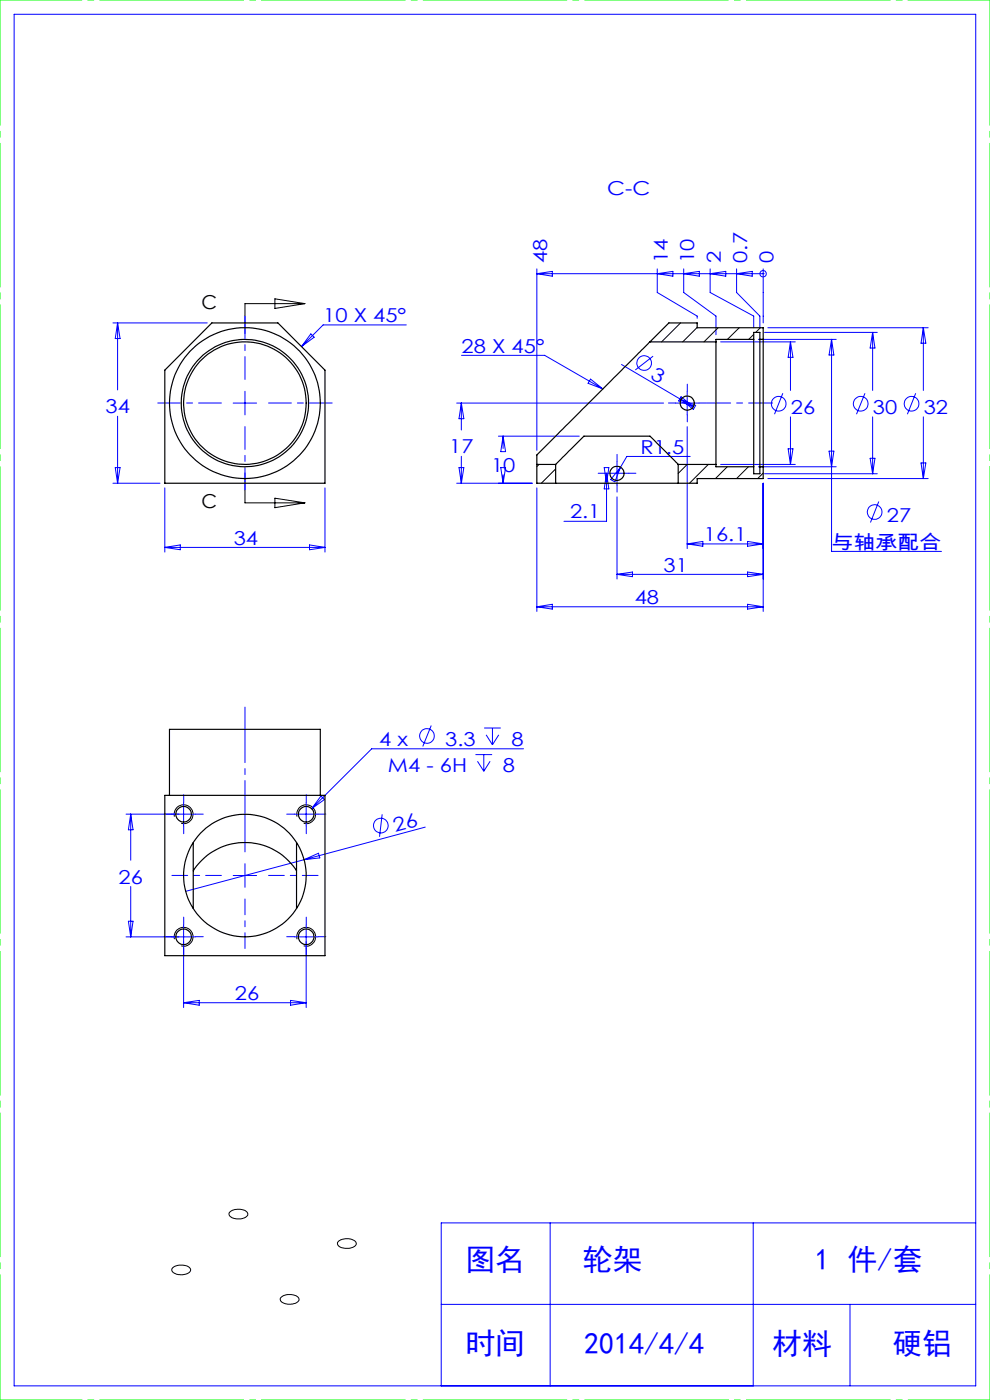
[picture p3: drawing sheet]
<svg xmlns="http://www.w3.org/2000/svg" width="210mm" height="297mm" viewBox="0 0 210 297" stroke-linecap="round" stroke-linejoin="round" font-family="sans-serif">
<g fill="none" stroke="#00f" stroke-width=".21">
<path d="M3 3h204v291h-204zM113.9 58.1h48M113.9 57v38.5M113.9 58.1l3.3-.5v1zM139.4 57v5.1l8.5 5v.4M139.4 58.1l3.3-.5v1zM145 57v5.1l6.9 5v3.9M145 58.1l3.3-.5v1zM150.6 57v5.1l9.3 5v2.4M150.6 58.1l3.4-.5v1zM156.2 57v5.1l5 5v2.4M156.2 58.1l3.4-.5v1z"/>
<path d="M161.9 58.1h.1M161.9 57v11.5M24 68.5h20M24.9 68.5v14.2M24.9 68.5l.6 3.3h-1.1zM65.9 70.8l.7 .7-2.6 2zM86.2 68.9h-17.7l-4.5 4.6M97.9 75.4h17.6l12.4 7.1M131.8 77.3l12.7 7.5M138.5 75.6l-3.7 2.9M152.9 72.5h15.8M160.9 72h16.5"/>
<path d="M162.2 70.5h23.9M162.9 69.5h34M167.7 72.5v10.3M167.7 72.5l.5 3.3h-1zM176.4 72v45h23.3M176.4 72l.5 3.3h-1zM185.1 70.5v12.3M185.1 70.5l.5 3.3h-1zM195.9 69.5v13.3M195.9 69.5l.5 3.3h-1zM24.4 99.2h1.1l-.6 3.3zM24.9 88.3v14.2"/>
<path d="M49.5 85.5h4.9M52 83v5M96.9 85.5h43.9M97.4 99.2h1l-.5 3.3zM97.9 85.5v5.7M97.9 96.8v5.7M97.9 85.5l.5 3.3h-1zM105.7 92.5h17.2M106.2 99.2h1l-.5 3.3zM106.7 92.5v2.6M106.7 92.5l.5 3.3h-1zM125.3 80.4l2.6 2.1-3.2-1.2z"/>
<path d="M128.2 99.2h1l-.5 3.3zM130.9 97.9v5M131.6 99.1l-1.2 3.1-.9-.5zM143.3 85.5h5M144.5 84.8l2.6 1.5M144.5 84.2l2.6 2.1-3.1-1.2zM144.5 84.8l3.1 1.2-.5 .9zM145.8 90.5v25.9M145.8 83v5M146.4 96.8h-13.4l-2.1 3.6M152.9 98.5h15.8M160.9 99h16.5"/>
<path d="M166.1 83.4l-1.8 4.5M167.2 95.2h1l-.5 3.3zM167.7 88.4v10.1M175.9 95.7h1l-.5 3.3zM183.5 83.4l-1.8 4.5M184.6 97.2h1l-.5 3.3zM185.1 88.4v12.1M194.2 83.4l-1.7 4.5M195.4 98.2h1l-.5 3.3zM195.9 88.4v13.1M24 102.5h9.9M35 103.5v13.6"/>
<path d="M35 116.1h33.9M35 116.1l3.2-.5v1zM65.7 115.6l3.2 .5-3.2 .5zM68.9 103.5v13.6M96.9 102.5h16M106.7 100.7v1.8M113.9 103.5v26.2M128.4 100.4h5M128.7 100.4v10.2h-9.1M128.7 100.4l.5 3.3h-1zM130.9 105.4v17.4M145.8 115.4h16.1"/>
<path d="M145.8 115.4l3.3-.5v1zM158.6 114.9l3.3 .5-3.3 .5zM161.9 102.5v27.2M162.2 100.5h23.9M162.9 101.5h34M186.4 106.4l-1.8 4.4M113.9 128.7l3.3-.5v1zM113.9 128.7h48M130.9 121.8h31M130.9 121.8l3.3-.4v.9zM158.6 128.2l3.3 .5-3.3 .5zM158.6 121.4l3.3 .4-3.3 .5z"/>
<path d="M91.5 153.9l-1.8 4.5M102.7 154.4h3.5M103.1 155.9l1.4 2.1M104.5 154.4v3.6M105.8 155.9l-1.3 2.1M111.1 158.9h-32.3l-12.7 12.7M26.7 172.7h14.8M27.7 172.7v9.8M27.7 172.7l.5 3.3h-1zM38.9 170.2v5M62.4 172.7h5.1M64.9 170.2v5"/>
<path d="M68.1 168.9l.7 .7-2.7 2zM81.1 172.8l-.6 4.7M90.2 175.5l-25.7 6.9M100.9 160.1h3.5M101.3 161.5l1.3 2.1M102.6 160.1v3.5M104 161.5l-1.4 2.1M26.7 198.8h14.8M27.2 195.4h1l-.5 3.4zM27.7 188.1v10.7M38.9 196.2v17.5M49.5 185.7h4.9"/>
<path d="M52 183.2v5M62.4 198.8h5.1M64.5 182.4l-25.1 6.7M64.5 182.4l3.1-1.4 .2 1zM64.9 196.2v17.5M38.9 212.7h26M38.9 212.7l3.4-.5v1.1zM61.6 212.2l3.3 .5-3.3 .6zM116.7 259.4v34.6M159.8 259.4v34.6M207 259.4h-113.4v34.6M93.6 276.7h113.4"/>
<path d="M180.3 276.7v17.3"/>
<circle cx="161.9" cy="58.1" r=".68"/>
<circle cx="136.6" cy="77" r="1.56"/>
<circle cx="165.2" cy="85.7" r="1.56"/>
<circle cx="182.6" cy="85.7" r="1.56"/>
<circle cx="193.3" cy="85.7" r="1.56"/>
<circle cx="185.5" cy="108.6" r="1.56"/>
<circle cx="90.6" cy="156.1" r="1.55"/>
<circle cx="80.8" cy="175.1" r="1.55"/>
</g>
<g fill="none" stroke="#000" stroke-width=".21">
<path d="M58.3 63.4l6.4 1-6.4 1zM64.7 64.4h-12.7v6.4M144.4 68.5l-4.1 4M147.9 69.5l-3.1 3M152.3 69.5l-3 3M156.8 69.5l-2.5 2.5M159.9 70.9l-1.1 1.1M161.3 69.5l-1 1M114.3 98.5l-.4 .5M117.9 99.5l-3.1 3M145.8 98.5l-1.9 1.9M150.2 98.5l-3.9 4"/>
<path d="M154.3 99l-2.5 2.5M158.7 99l-2.5 2.5M52 100.3v6.4h12.7M58.3 105.7l6.4 1-6.4 1zM161.9 100.4l-1.2 1.1M37 173.2a2 2 0 0 1 1.8-2.5 2 2 0 0 1 2.1 2.2 2 2 0 0 1-2.5 1.8M63 173.2a2 2 0 0 1 1.8-2.5 2 2 0 0 1 2.1 2.2 2 2 0 0 1-2.5 1.8M37 199.2a2 2 0 0 1 1.8-2.5 2 2 0 0 1 2.1 2.2 2 2 0 0 1-2.5 1.8M63 199.2a2 2 0 0 1 1.8-2.5 2 2 0 0 1 2.1 2.2 2 2 0 0 1-2.5 1.8M48.7 257.2a2.93 2.93 0 0 1 3.8 .1 1.03 1.03 0 0 1-1.1 1.2 2.43 2.43 0 0 1-2.8-.9zM36.6 269a2.99 2.99 0 0 1 3.8 .1 .99 .99 0 0 1-1.1 1.2 2.36 2.36 0 0 1-2.9-.8zM59.5 275.3a2.93 2.93 0 0 1 3.9 .1 .99 .99 0 0 1-1.1 1.2 2.36 2.36 0 0 1-2.9-.9z"/>
<path d="M71.8 263.4a2.93 2.93 0 0 1 3.7 .1 1 1 0 0 1-1.1 1.3 2.54 2.54 0 0 1-2.8-.8v-.3z"/>
</g>
<path d="M47 85.5h-13.5M52 80.5v-13.5M52 90.5v13.5M57 85.5h13.5" fill="none" stroke="#00f" stroke-width=".21" stroke-dasharray="30.5 1.3 1.3 1.3" stroke-dashoffset="25.6"/>
<g fill="none" stroke="#00f" stroke-width=".21" stroke-dasharray="30.5 1.3 1.3 1.3">
<path d="M130.9 97.9v-1.5M143.3 85.5h-1.5M145.8 83v-1.5M145.8 88v1.5M148.3 85.5h1.5M128.4 100.4h-1.5M130.9 102.9v1.5M133.4 100.4h1.5M36.5 172.7h-1.7M39 170.2v-1.6M39 175.2v1.7M41.5 172.7h1.6"/>
<path d="M62.5 172.7h-1.7M65 170.2v-1.6M65 175.2v1.7M67.5 172.7h1.6M36.5 198.7h-1.7M39 196.2v-1.6M41.5 198.7h1.6M62.5 198.7h-1.7M65 196.2v-1.6M67.5 198.7h1.6M39 201.2v1.7M65 201.2v1.7"/>
</g>
<path d="M149.9 85.5h14" fill="none" stroke="#00f" stroke-width=".21" stroke-dasharray="30.5 1.3 1.3 1.3" stroke-dashoffset="25.4"/>
<path d="M0 0h210M0 297h210" fill="none" stroke="#0f0" stroke-width=".21" stroke-dasharray="30.5 1.3 1.3 1.3" stroke-dashoffset="13.1"/>
<path d="M210 0v297M0 297v-297" fill="none" stroke="#0f0" stroke-width=".21" stroke-dasharray="30.5 1.3 1.3 1.3" stroke-dashoffset="3.9"/>
<path d="M52 180.7v-30.7" fill="none" stroke="#00f" stroke-width=".21" stroke-dasharray="30.5 1.3 1.3 1.3" stroke-dashoffset="15.4"/>
<path d="M47 185.7h-10.5M52 190.7v10.5M57 185.7h10.5" fill="none" stroke="#00f" stroke-width=".21" stroke-dasharray="30.5 1.3 1.3 1.3" stroke-dashoffset="27.1"/>
<g fill="none" stroke="#000" stroke-width=".25">
<path d="M44.9 68.5h14l10 10v24h-33.9v-24zM137.9 72.5l-24 24v2M137.9 72.5h14M151.9 72.5v26M159.9 72v27M159.9 72h-8v.5M159.9 72v-1.5h1.3v1.5M161.2 72v27M161.2 72h.7M161.9 72v27M161.9 72v-2.5h-14v-1h-6l-4 4M113.9 98.5v4h4"/>
<path d="M113.9 98.5h4M117.9 98.5l6-6h14l6 6M117.9 98.5v4M143.9 98.5h8M143.9 98.5v4M151.9 98.5v.5h8M159.9 99v1.5h1.3v-1.5M161.2 99h.7M161.9 99v2.5h-14v1h-4M117.9 102.5h26M35 168.7h33.9v34h-33.9zM35.9 168.7v-14h32v14"/>
<path d="M41 178.7v14M62.9 178.7v14M41 184.7a13 13 0 0 1 21.9 0"/>
<circle cx="51.9" cy="85.5" r="13.5"/>
<circle cx="51.9" cy="85.5" r="16"/>
<circle cx="51.9" cy="85.5" r="13"/>
<circle cx="145.8" cy="85.5" r="1.49"/>
<circle cx="130.9" cy="100.4" r="1.5"/>
<circle cx="39" cy="172.7" r="1.65"/>
<circle cx="65" cy="172.7" r="1.65"/>
<circle cx="39" cy="198.7" r="1.65"/>
<circle cx="51.9" cy="185.7" r="13"/>
<circle cx="65" cy="198.7" r="1.65"/>
</g>
<g font-size="6.3" fill="#00f">
<text x="98.7" y="269.5">图名</text>
<text x="123.6" y="269.5">轮架</text>
<text x="172.8" y="269.5">1 件/套</text>
<text x="98.7" y="287.3">时间</text>
<text x="123.9" y="287.3">2014/4/4</text>
<text x="163.8" y="287.3">材料</text>
<text x="189.3" y="287.3">硬铝</text>
</g>
<g font-size="4.1" fill="#00f">
<text x="128.8" y="41.4">C-C</text>
<text x="116.1" y="55.7" transform="rotate(-90 116.1 55.7)">48</text>
<text x="141.6" y="55.7" transform="rotate(-90 141.6 55.7)">14</text>
<text x="147.3" y="55.7" transform="rotate(-90 147.3 55.7)">10</text>
<text x="152.9" y="55.7" transform="rotate(-90 152.9 55.7)">2</text>
<text x="158.5" y="55.7" transform="rotate(-90 158.5 55.7)">0.7</text>
<text x="164.1" y="55.7" transform="rotate(-90 164.1 55.7)">0</text>
<text x="68.6" y="68.3">10 X 45°</text>
<text x="97.9" y="74.8">28 X 45°</text>
<text x="137.8" y="80.2" transform="rotate(30 137.8 80.2)">3</text>
<text x="22.4" y="87.7">34</text>
<text x="167.8" y="87.8">26</text>
<text x="185.2" y="87.8">30</text>
<text x="195.9" y="87.8">32</text>
<text x="95.3" y="96.2">17</text>
<text x="104.2" y="100.1">10</text>
<text x="135.8" y="96.2">R1.5</text>
<text x="120.9" y="110">2.1</text>
<text x="188.1" y="110.8">27</text>
<text x="49.6" y="115.5">34</text>
<text x="149.3" y="114.8">16.1</text>
<text x="176.4" y="116.4">与轴承配合</text>
<text x="140.7" y="121.3">31</text>
<text x="134.6" y="128.1">48</text>
<text x="80.5" y="158.3">4 x</text>
<text x="94.4" y="158.3">3.3</text>
<text x="108.5" y="158.3">8</text>
<text x="82.3" y="163.9">M4 - 6H</text>
<text x="106.7" y="163.9">8</text>
<text x="83.8" y="176.5" transform="rotate(-15 83.8 176.5)">26</text>
<text x="25.2" y="187.5">26</text>
<text x="49.8" y="212.1">26</text>
</g>
<g font-size="4.1">
<text x="42.8" y="65.5">C</text>
<text x="42.8" y="107.7">C</text>
</g>
</svg>
